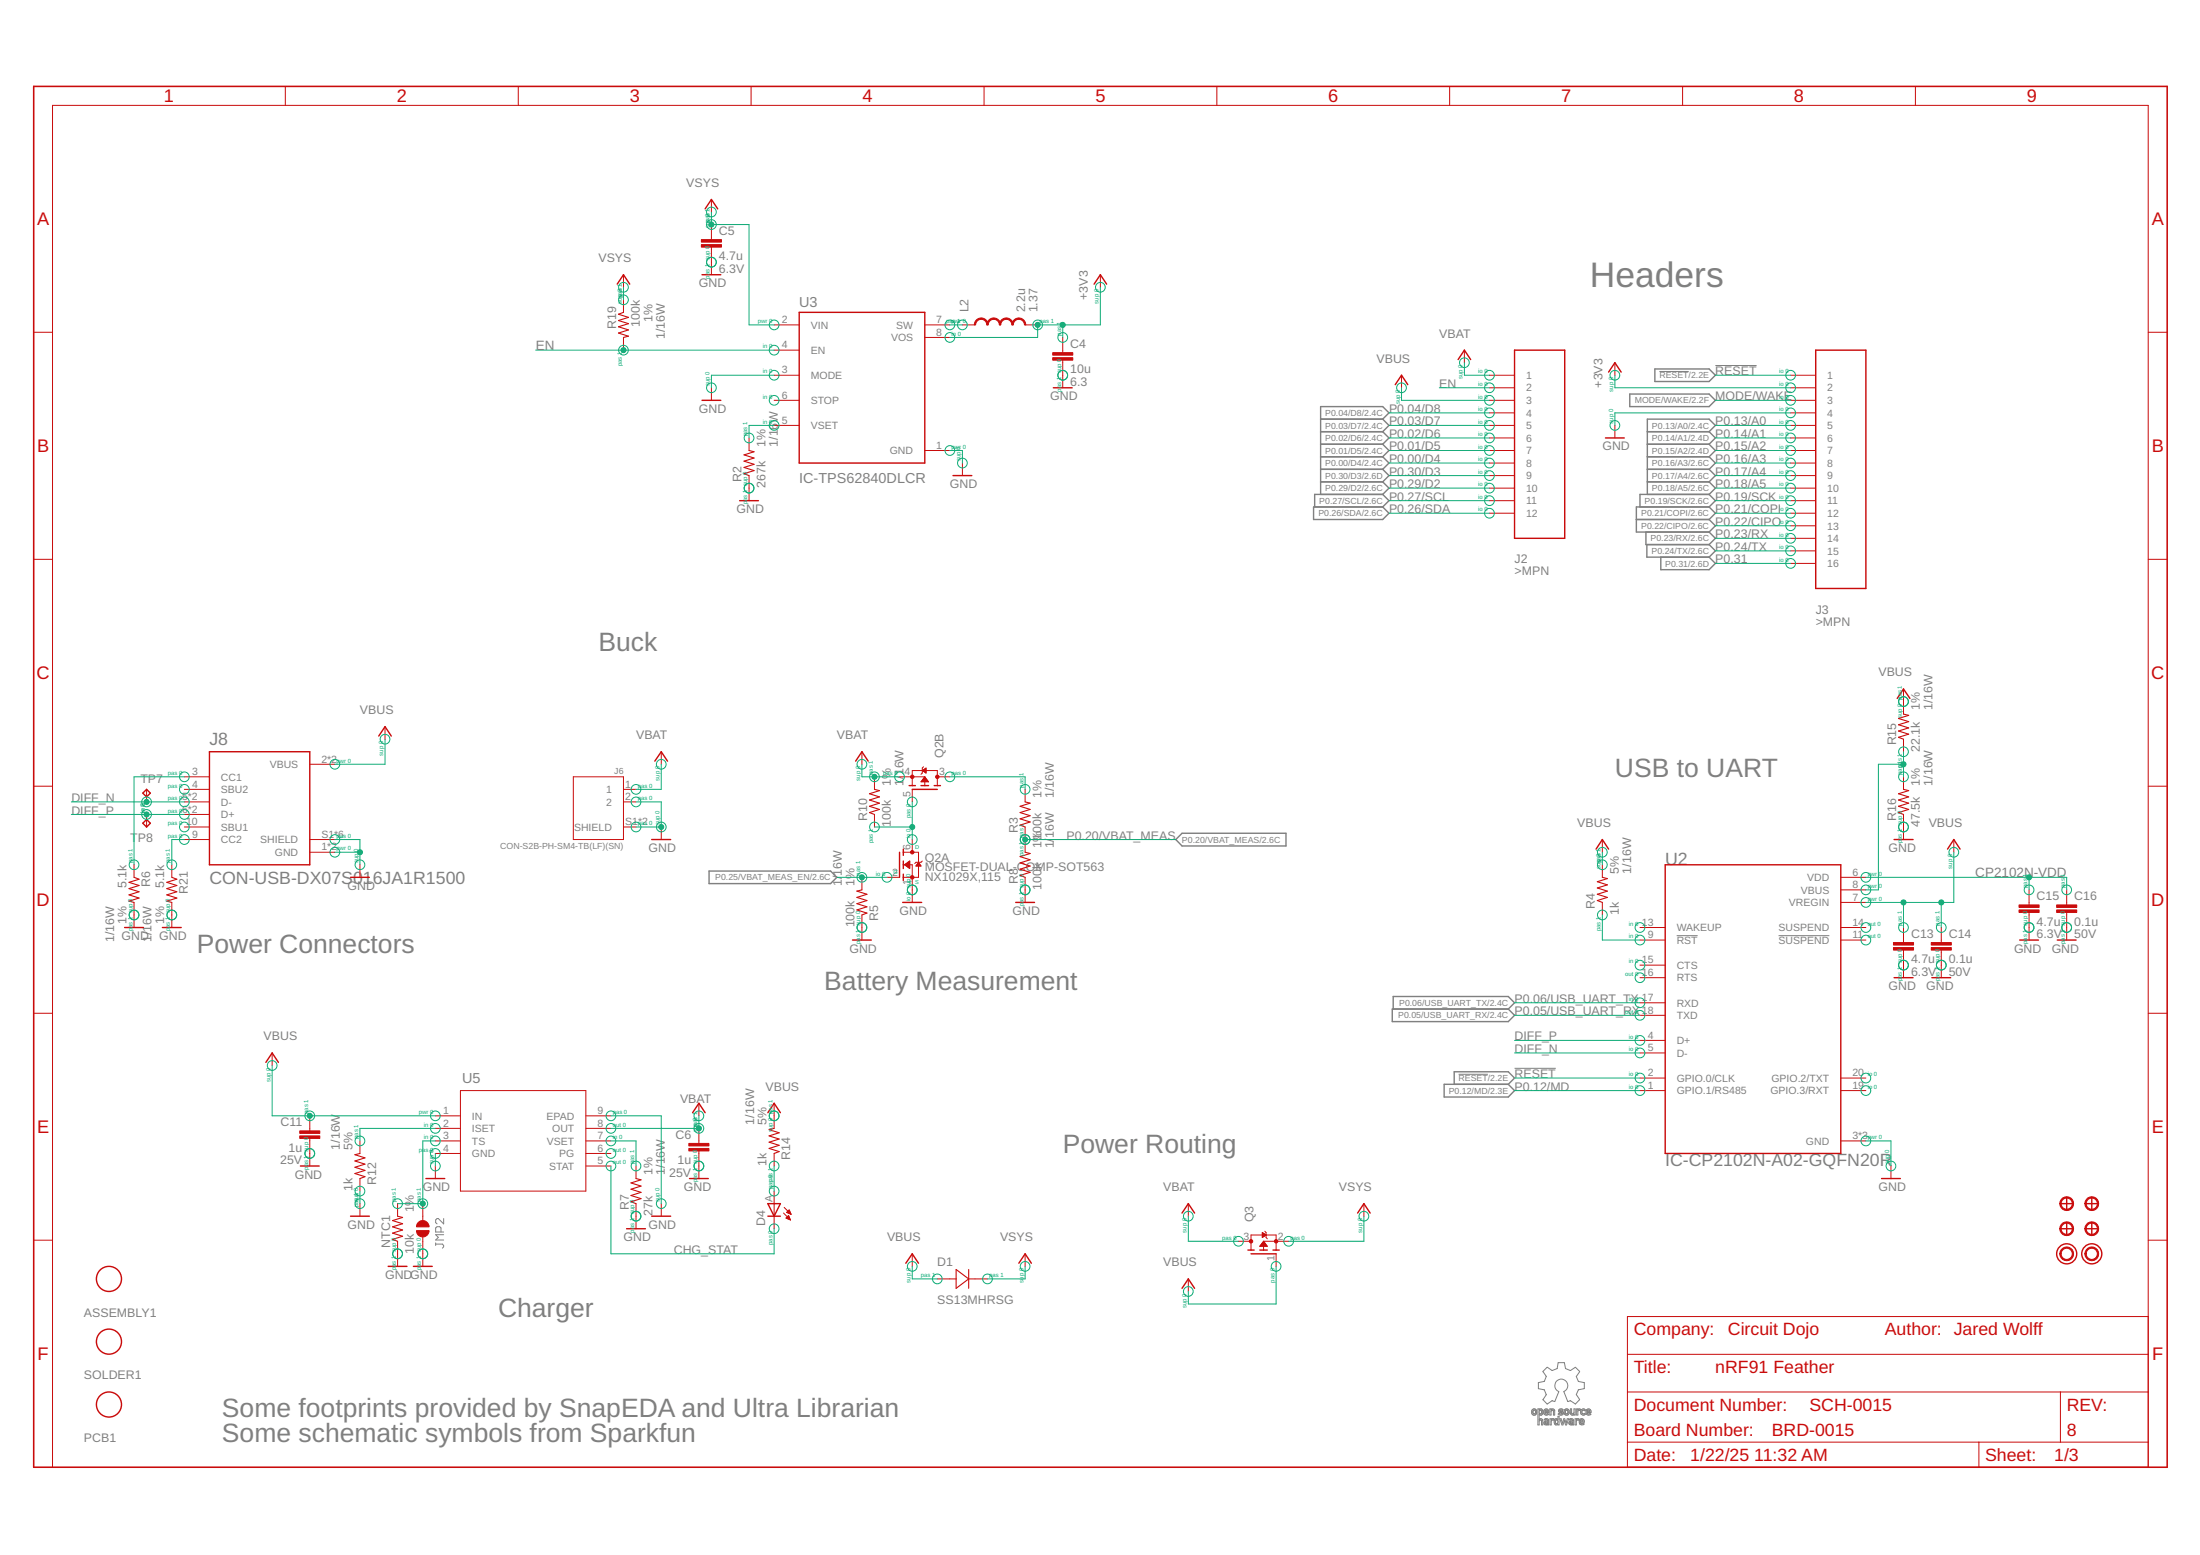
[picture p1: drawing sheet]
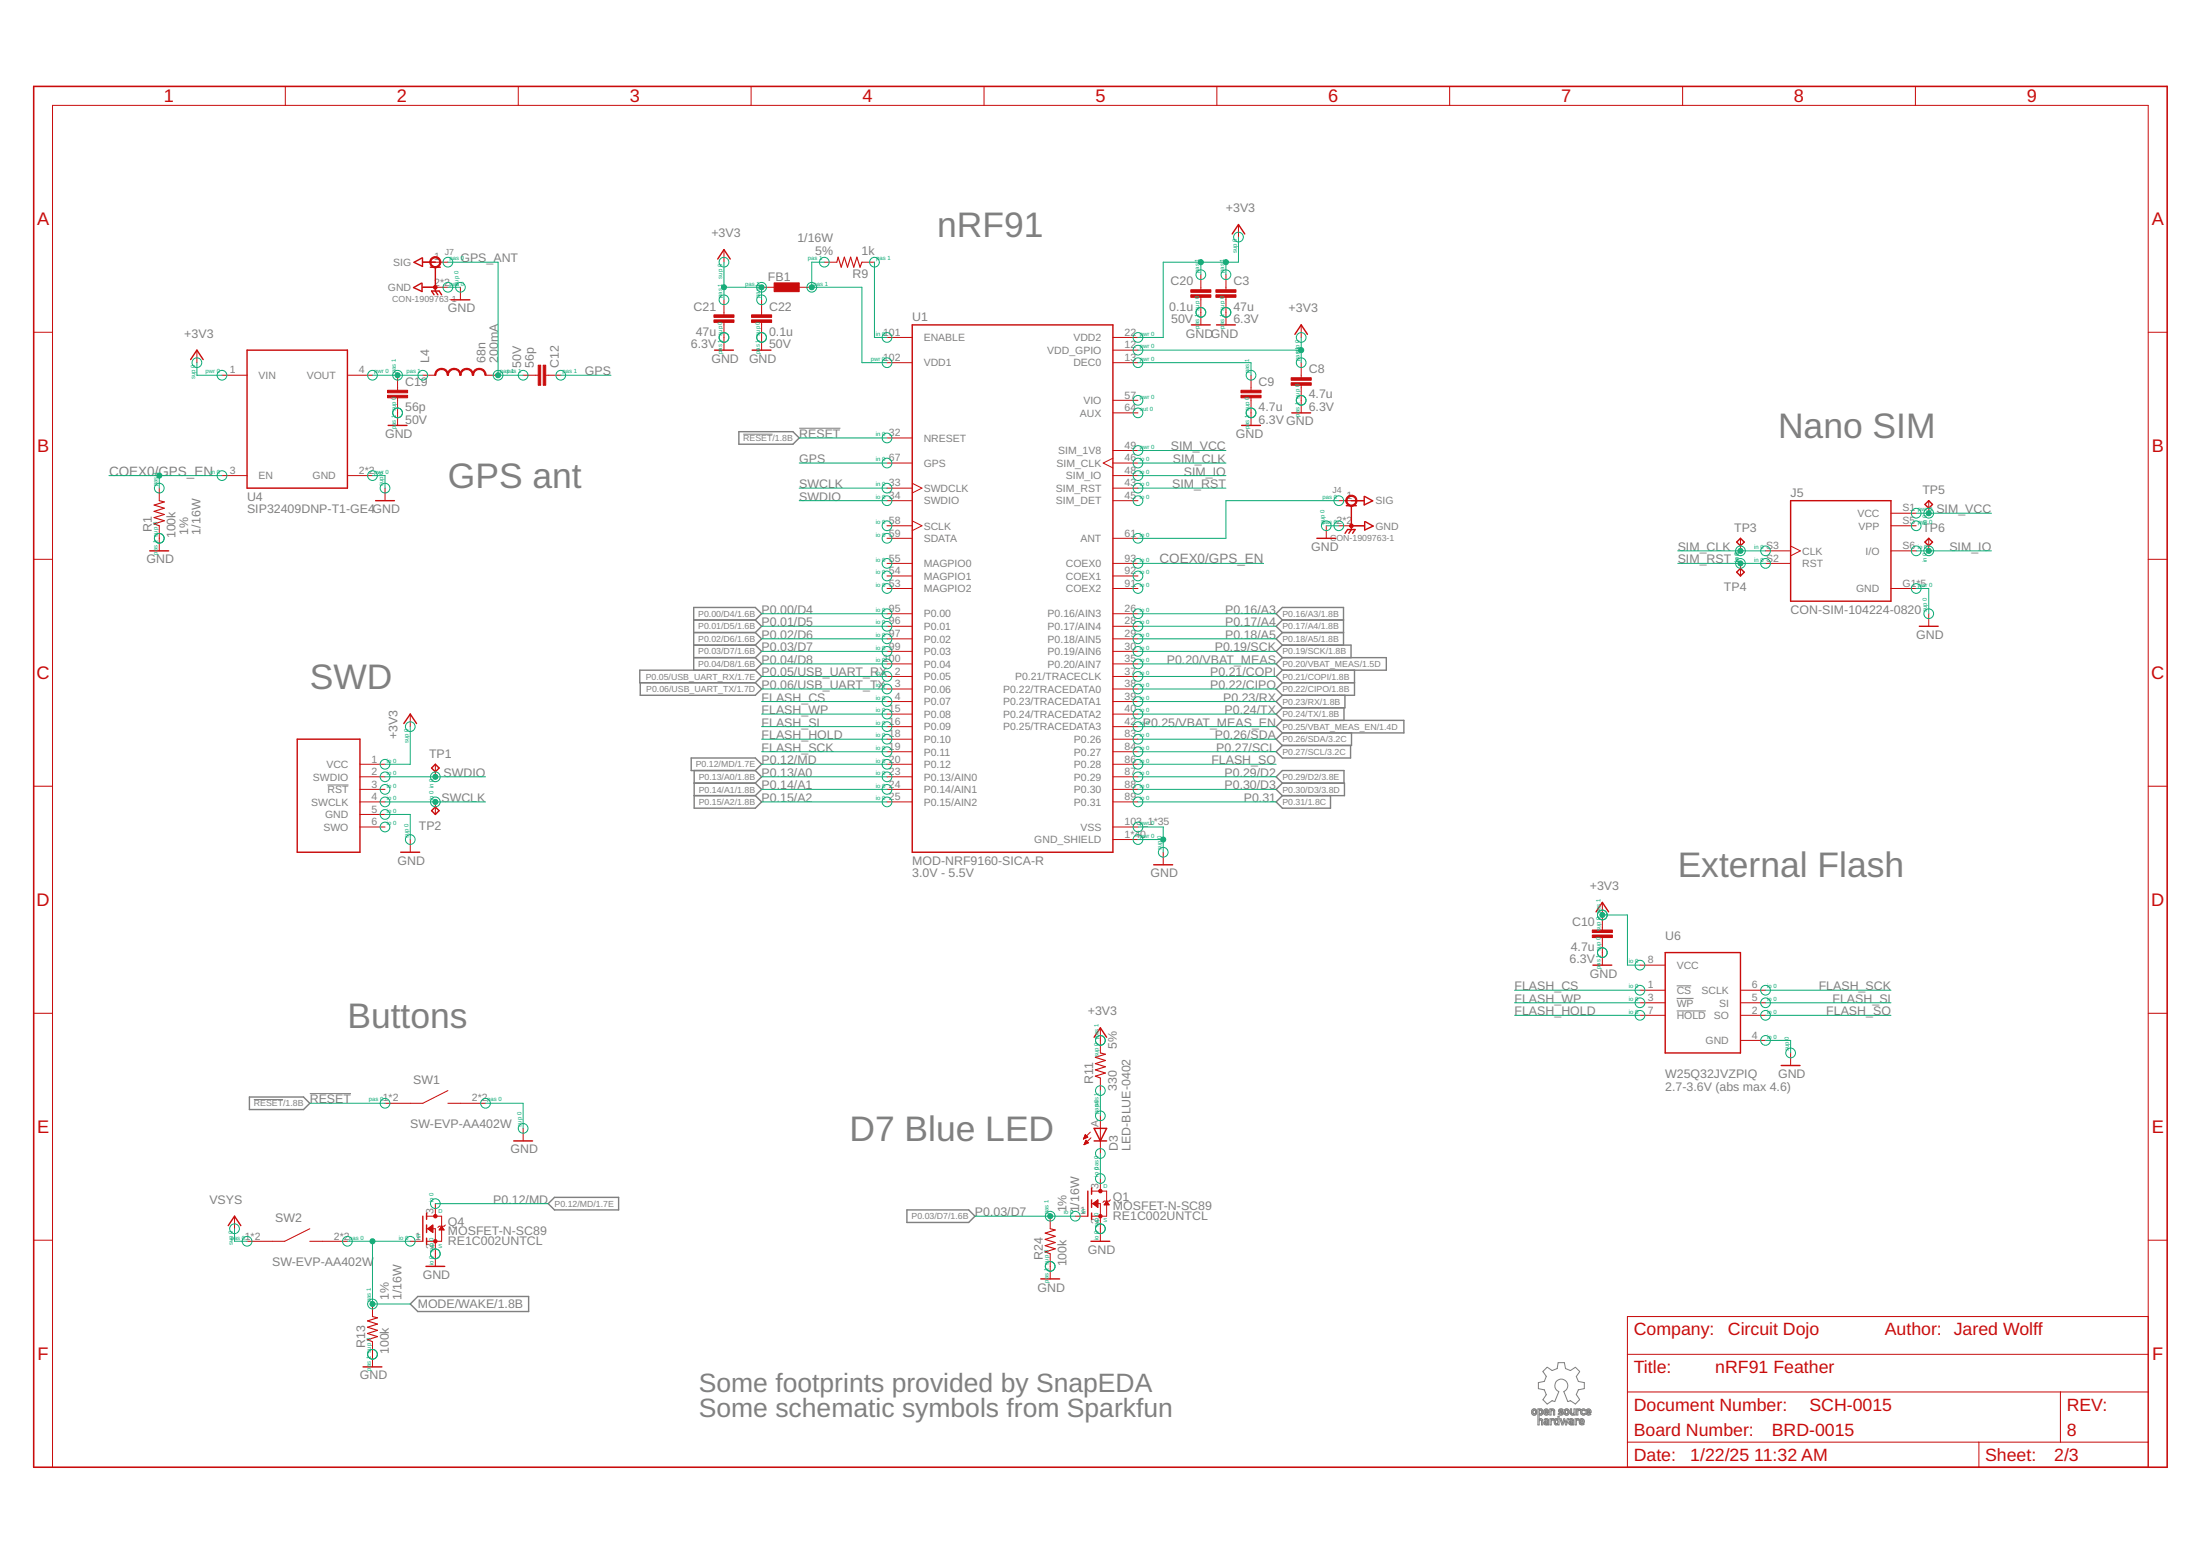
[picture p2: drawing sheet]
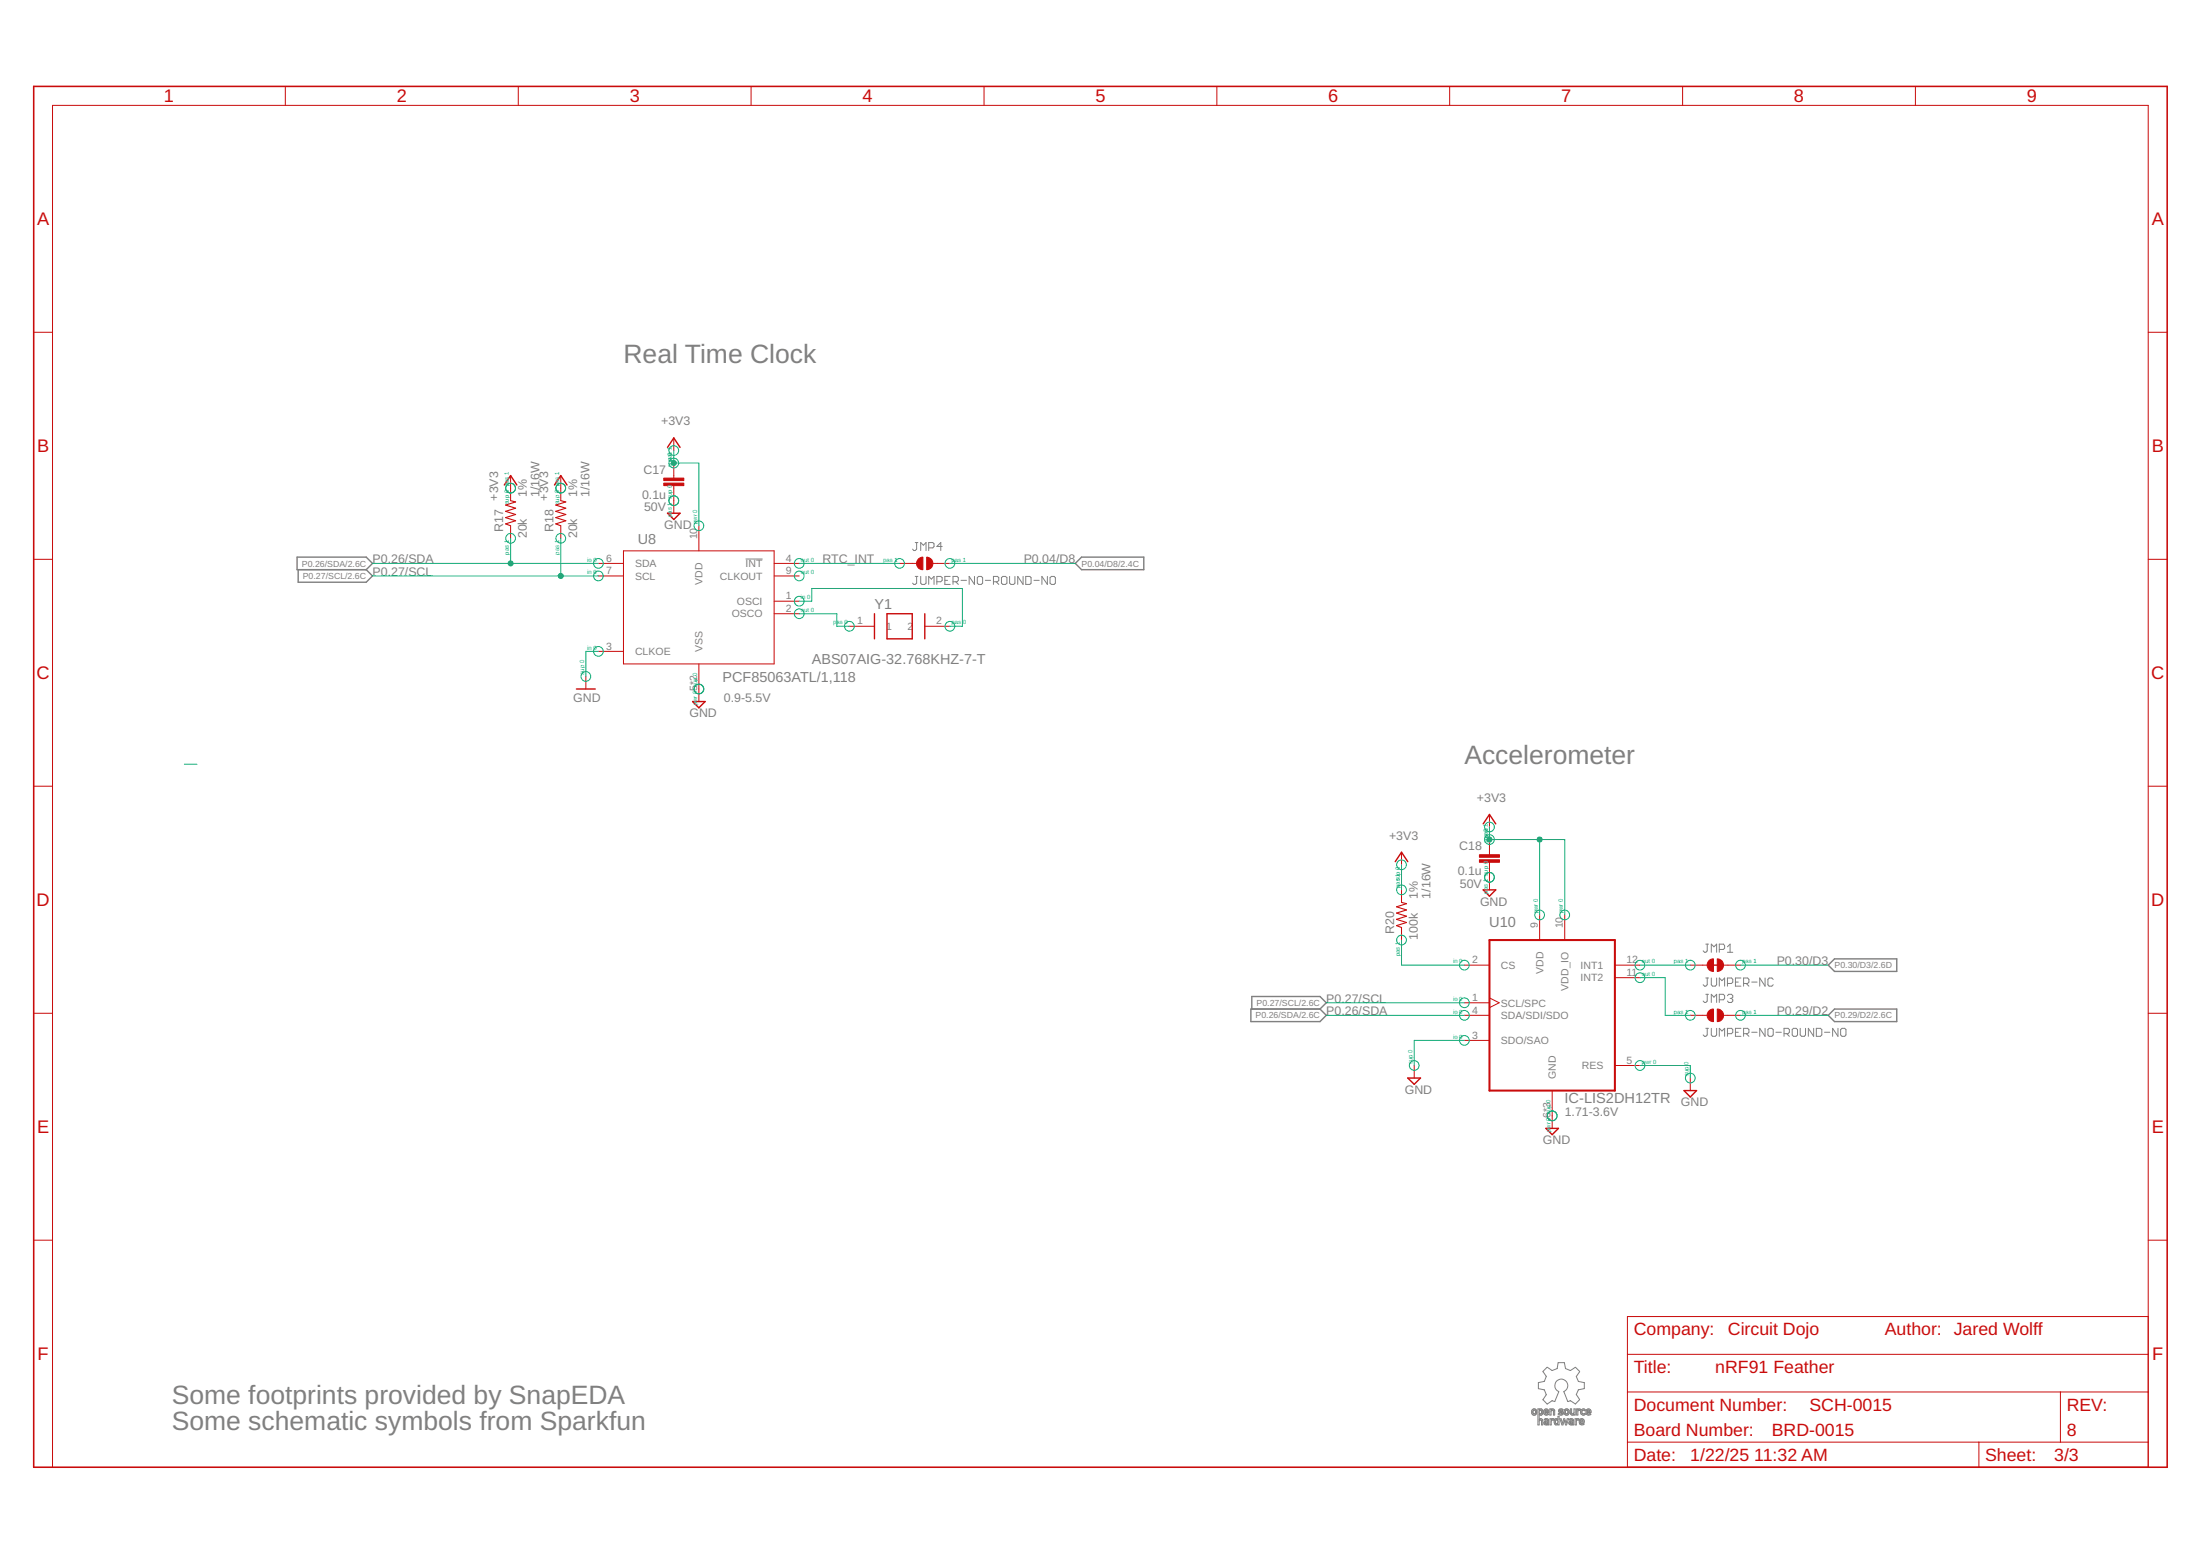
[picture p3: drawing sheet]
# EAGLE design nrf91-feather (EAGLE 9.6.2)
AUTHOR: Jared Wolff; BOARD_NUMBER: BRD-0015; COMPANY: Circuit Dojo; DOC_NUMBER: SCH-0015; DOC_REV: 6; PN: PS-NRF91-FEATHER; TITLE: nRF91 Feather
Assembly variants: Production

## Sheet 1 of 3: Power + Headers

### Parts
ASSEMBLY1  ASSY-COST-NRF91-FEATHER  [PLACEHOLDER]
C4  10u  CAP-10U-6.3V-0603  [C0603]
C5  4.7u  CAP-4.7U-6.3V-2-0603  [C0603]
C6  1u  CAP-1U-25V-1-0402  [CAPC1005X55N]
C11  1u  CAP-1U-25V-1-0402  [CAPC1005X55N]
C13  4.7u  CAP-4.7U-6.3V-2-0603  [C0603]
C14  0.1u  CAP-0.1U-50V-0402  [CAPC1005X55N]
C15  4.7u  CAP-4.7U-6.3V-2-0603  [C0603]
C16  0.1u  CAP-0.1U-50V-0402  [CAPC1005X55N]
D1  DIO-SCHOTTKY-1A-SMA-MICRO  [SMA-MICRO]
D4  LED-ORANGE-0402  [LED_EAST1005]
J2  CON-HEADER-1X12-MALE-PIN  [CON-HEADER-1X12-MALE-PIN]  (not fitted in variant Production)
J3  CON-HEADER-1X16-MALE-PIN  [CON-HEADER-1X16-MALE-PIN]  (not fitted in variant Production)
J6  CON-S2B-PH-SM4-TB(LF)(SN)  [JST_S2B-PH-SM4-TB(LF)(SN)]
J8  CON-USB-DX07S016JA1R1500  [JAE_DX07S016JA1R1500]
JMP2  JUMPER-NO-ROUND-NO  [JUMPER-ROUND-N0]
L2  2.2u  IND-2.2U-1.37A-2X2  [IND-2P0X2P0X1P2]
NTC1  10k  NTC-10K-1%-0402  [R0402-M]
PCB1  PCB-NRF91-FEATHER  [PLACEHOLDER]
Q2  MOSFET-DUAL-COMP-SOT563  [SOT50P160X60-6N]
Q3  MOSFET-P-20V-4.7A-SOT23  [SOT23]
R2  267k  RES-267K-1%-0402  [R0402-M]
R3  100k  RES-100K-1%-0402  [R0402-M]
R4  1k  RES-1K-5%-0402  [R0402-M]
R5  100k  RES-100K-1%-0402  [R0402-M]
R6  5.1k  RES-5.1K-1%-0402  [R0402-M]
R7  27k  RES-27K-1%-0402  [R0402-M]
R8  100k  RES-100K-1%-0402  [R0402-M]
R10  100k  RES-100K-1%-0402  [R0402-M]
R12  1k  RES-1K-5%-0402  [R0402-M]
R14  1k  RES-1K-5%-0402  [R0402-M]
R15  22.1k  RES-22.1K-1%-0402  [R0402-M]
R16  47.5k  RES-47.5K-1%-0402  [R0402-M]
R19  100k  RES-100K-1%-0402  [R0402-M]
R21  5.1k  RES-5.1K-1%-0402  [R0402-M]
SOLDER1  SOLDER-PASTE-ROOM-TEMP-50G  [PLACEHOLDER]
TP7  TP-1SIDE-1P0  [TP-1P0]
TP8  TP-1SIDE-1P0  [TP-1P0]
U2  IC-CP2102N-A02-GQFN20R  [SILABS_CP2102N-A02-GQFN20R]
U3  IC-TPS62840DLCR  [SON50P200X150X100-8N]
U5  IC-BQ25170JDSGR-WSON8  [WSON8_BQ2517_TEX-L]
U$3  FIDUCIAL-1MM  [FIDUCIAL-1MM]  (not fitted in variant Production)
U$4  FIDUCIAL-1MM  [FIDUCIAL-1MM]  (not fitted in variant Production)
U$31  MOUNTING-HOLE-2.5MM-PLATED  [MOUNTING-HOLE-2.5MM-PLATED]  (not fitted in variant Production)
U$32  MOUNTING-HOLE-2.5MM-PLATED  [MOUNTING-HOLE-2.5MM-PLATED]  (not fitted in variant Production)
U$34  FIDUCIAL-1MM  [FIDUCIAL-1MM]  (not fitted in variant Production)
U$35  FIDUCIAL-1MM  [FIDUCIAL-1MM]  (not fitted in variant Production)

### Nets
!RESET: J3.1 U2.2(GPIO.0/CLK) ; also sheet 2
+3V3: C4.1 J3.2 L2.P$2 U3.8(VOS) ; also sheet 2,3
CHG_ISET: R12.2 U5.2(ISET)
CHG_STAT: D4.C U5.5(STAT)
CHG_TS: JMP2.P$1 NTC1.2 U5.3(TS)
CHG_VSET: R7.2 U5.7(VSET)
CP2102N-!RST: R4.1 U2.9(!RST)
CP2102N-VDD: C15.1 C16.1 U2.6(VDD)
DIFF_N [usb]: J8.5(D-) J8.8(D-) TP7.TP U2.5(D-)
DIFF_P [usb]: J8.6(D+) J8.7(D+) TP8.TP U2.4(D+)
EN: J2.2 R19.2 U3.4(EN)
GND: C4.2 C5.2 C6.2 C11.2 C13.2 C14.2 C15.2 C16.2 J3.4 J6.2 J6.S1(SHIELD) J6.S2(SHIELD) J8.1(GND) J8.12(GND) J8.S1(SHIELD) J8.S2(SHIELD) J8.S3(SHIELD) J8.S4(SHIELD) J8.S5(SHIELD) J8.S6(SHIELD) JMP2.P$2 NTC1.1 Q2.1(A:S) R2.1 R5.1 R6.2 R7.1 R8.1 R12.1 R16.1 R21.2 U2.3(GND) U2.12(GND) U2.21(GND) U3.1(GND) U3.3(MODE) U5.4(GND) U5.9(EPAD) ; also sheet 2,3
MODE/WAKE: J3.3 ; also sheet 2
N$1: R2.2 U3.5(VSET)
N$2: L2.P$1 U3.7(SW)
N$6: Q2.3(B:D) R3.2
N$7: Q2.5(B:G) Q2.6(A:D) R10.1
N$11: R15.1 R16.2 U2.8(VBUS)
N$13: D4.A R14.1
P0.00/D4: J2.8 ; also sheet 2
P0.01/D5: J2.7 ; also sheet 2
P0.02/D6: J2.6 ; also sheet 2
P0.03/D7: J2.5 ; also sheet 2
P0.04/D8: J2.4 ; also sheet 2,3
P0.05/USB_UART_RX: U2.18(TXD) ; also sheet 2
P0.06/USB_UART_TX: U2.17(RXD) ; also sheet 2
P0.12/MD: U2.1(GPIO.1/RS485) ; also sheet 2
P0.13/A0: J3.5 ; also sheet 2
P0.14/A1: J3.6 ; also sheet 2
P0.15/A2: J3.7 ; also sheet 2
P0.16/A3: J3.8 ; also sheet 2
P0.17/A4: J3.9 ; also sheet 2
P0.18/A5: J3.10 ; also sheet 2
P0.19/SCK: J3.11 ; also sheet 2
P0.20/VBAT_MEAS: R3.1 R8.2 ; also sheet 2
P0.21/COPI: J3.12 ; also sheet 2
P0.22/CIPO: J3.13 ; also sheet 2
P0.23/RX: J3.14 ; also sheet 2
P0.24/TX: J3.15 ; also sheet 2
P0.25/VBAT_MEAS_EN: Q2.2(A:G) R5.2 ; also sheet 2
P0.26/SDA: J2.12 ; also sheet 2,3
P0.27/SCL: J2.11 ; also sheet 2,3
P0.29/D2: J2.10 ; also sheet 2,3
P0.30/D3: J2.9 ; also sheet 2,3
P0.31: J3.16 ; also sheet 2
USB_CC1: J8.3(CC1) R6.1
USB_CC2: J8.9(CC2) R21.1
VBAT: C6.1 J2.1 J6.1 Q2.4(B:S) Q3.3(D) R10.2 U5.8(OUT)
VBUS: C11.1 C13.1 C14.1 D1.2 J2.3 J8.2(VBUS) J8.11(VBUS) Q3.1(G) R4.2 R14.2 R15.2 U2.7(VREGIN) U5.1(IN)
VSYS: C5.1 D1.1 Q3.2(S) R19.1 U3.2(VIN) ; also sheet 2
Unconnected: J8.4(SBU2) J8.10(SBU1) U2.11(!SUSPEND) U2.13(WAKEUP) U2.14(SUSPEND) U2.15(CTS) U2.16(RTS) U2.19(GPIO.3/RXT) U2.20(GPIO.2/TXT) U3.6(STOP) U5.6(PG)

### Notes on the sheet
- Headers
- Buck
- USB to UART
- Power Connectors
- Battery Measurement
- Power Routing
- Charger
- Some footprints provided by SnapEDA and Ultra Librarian
- Some schematic symbols from Sparkfun

## Sheet 2 of 3: Processor

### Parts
C3  47u  CAP-47U-6.3V-0805  [C0805]
C8  4.7u  CAP-4.7U-6.3V-2-0603  [C0603]
C9  4.7u  CAP-4.7U-6.3V-2-0603  [C0603]
C10  4.7u  CAP-4.7U-6.3V-2-0603  [C0603]
C12  56p  CAP-56PF-50V-1-0402  [CAPC1005X55N]
C19  56p  CAP-56PF-50V-1-0402  [CAPC1005X55N]
C20  0.1u  CAP-0.1U-50V-0402  [CAPC1005X55N]
C21  47u  CAP-47U-6.3V-0805  [C0805]
C22  0.1u  CAP-0.1U-50V-0402  [CAPC1005X55N]
D3  LED-BLUE-0402  [LED_EAST1005]
FB1  FERRITE-120-100MHZ-0402  [R0402-M]
J4  CON-1909763-1  [TE_1909763-1]
J5  CON-SIM-104224-0820  [MOLEX_104224-0820]
J7  CON-1909763-1  [TE_1909763-1]
J9  CON-TC2030-MCP-NL  [TC2030-MCP-NL]  (not fitted in variant Production)
L4  68n  IND-68NH-200MA-0402  [IND0402_22N_TAI]
Q1  MOSFET-N-SC89  [DIO_RB558WMF-L]
Q4  MOSFET-N-SC89  [DIO_RB558WMF-L]
R1  100k  RES-100K-1%-0402  [R0402-M]
R9  1k  RES-1K-5%-0402  [R0402-M]
R11  330  RES-330-5%-0402  [R0402-M]
R13  100k  RES-100K-1%-0402  [R0402-M]
R24  100k  RES-100K-1%-0402  [R0402-M]
SW1  SW-EVP-AA402W  [SW-EVP-AA402W]
SW2  SW-EVP-AA402W  [SW-EVP-AA402W]
TP1  TP-1SIDE-1P0  [TP-1P0]
TP2  TP-1SIDE-1P0  [TP-1P0]
TP3  TP-1SIDE-1P0  [TP-1P0]
TP4  TP-1SIDE-1P0  [TP-1P0]
TP5  TP-1SIDE-1P0  [TP-1P0]
TP6  TP-1SIDE-1P0  [TP-1P0]
U1  MOD-NRF9160-SICA-R  [NORDIC_NRF9160-SICA-R]
U4  POWER-SWITCH-SIP32409-DFN4  [SON50P160X120X60-5N]
U6  FLASH-W25Q32JVZPIQ-WSON  [WIN_ZP-8-L]

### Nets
!RESET: SW1.1 SW1.3 U1.32(NRESET) ; also sheet 1
+3V3: C3.1 C8.1 C10.1 C20.1 C21.1 C22.1 FB1.1 J9.1(VCC) R11.2 U1.12(VDD_GPIO) U1.22(VDD2) U4.1(VIN) U6.8(VCC) ; also sheet 1,3
ANT [rf]: J4.1(SIG) U1.61(ANT)
COEX0/GPS_EN: R1.2 U1.93(COEX0) U4.3(EN)
FLASH_CS: U1.4(P0.07) U6.1(!CS)
FLASH_HOLD: U1.18(P0.10) U6.7(!HOLD)
FLASH_SCK: U1.19(P0.11) U6.6(SCLK)
FLASH_SI: U1.16(P0.09) U6.5(SI)
FLASH_SO: U1.86(P0.28) U6.2(SO)
FLASH_WP: U1.15(P0.08) U6.3(!WP)
GND: C3.2 C8.2 C9.2 C10.2 C19.2 C20.2 C21.2 C22.2 J4.2(GND) J4.3(GND) J5.G1(GND) J5.G2(GND) J5.G3(GND) J5.G4(GND) J5.S4(GND) J7.2(GND) J7.3(GND) J9.5(GND) Q1.2(S) Q4.2(S) R1.1 R13.1 R24.1 SW1.2 SW1.4 U1.1(GND_SHIELD) U1.5(GND_SHIELD) U1.6(GND_SHIELD) U1.7(GND_SHIELD) U1.8(GND_SHIELD) U1.9(GND_SHIELD) U1.11(GND_SHIELD) U1.14(GND_SHIELD) U1.17(GND_SHIELD) U1.21(GND_SHIELD) U1.27(GND_SHIELD) U1.31(GND_SHIELD) U1.36(GND_SHIELD) U1.41(GND_SHIELD) U1.44(GND_SHIELD) U1.47(GND_SHIELD) U1.50(GND_SHIELD) U1.52(GND_SHIELD) U1.56(GND_SHIELD) U1.60(GND_SHIELD) U1.62(GND_SHIELD) U1.63(GND_SHIELD) U1.65(GND_SHIELD) U1.66(GND_SHIELD) U1.68(GND_SHIELD) U1.69(GND_SHIELD) U1.72(GND_SHIELD) U1.74(GND_SHIELD) U1.75(GND_SHIELD) U1.76(GND_SHIELD) U1.77(GND_SHIELD) U1.78(GND_SHIELD) U1.79(GND_SHIELD) U1.80(GND_SHIELD) U1.81(GND_SHIELD) U1.82(GND_SHIELD) U1.85(GND_SHIELD) U1.90(GND_SHIELD) U1.94(GND_SHIELD) U1.98(GND_SHIELD) U1.103_1(VSS) U1.103_2(VSS) U1.103_3(VSS) U1.103_4(VSS) U1.103_5(VSS) U1.103_6(VSS) U1.103_7(VSS) U1.103_8(VSS) U1.103_9(VSS) U1.103_10(VSS) U1.103_11(VSS) U1.103_12(VSS) U1.103_13(VSS) U1.103_14(VSS) U1.103_15(VSS) U1.103_16(VSS) U1.103_17(VSS) U1.103_18(VSS) U1.103_19(VSS) U1.103_20(VSS) U1.103_21(VSS) U1.103_22(VSS) U1.103_23(VSS) U1.103_24(VSS) U1.103_25(VSS) U1.103_26(VSS) U1.103_27(VSS) U1.103_28(VSS) U1.103_29(VSS) U1.103_30(VSS) U1.103_31(VSS) U1.103_32(VSS) U1.103_33(VSS) U1.103_34(VSS) U1.103_35(VSS) U4.2(GND) U4.5(GND) U6.4(GND) ; also sheet 1,3
GPS [rf]: C12.1 U1.67(GPS)
GPS_ANT [rf]: C12.2 J7.1(SIG) L4.2
LNA_SW_OUT: C19.1 L4.1 U4.4(VOUT)
MODE/WAKE: Q4.1(G) R13.2 SW2.2 SW2.4 ; also sheet 1
N$4: R9.1 U1.101(ENABLE)
N$5: C9.1 U1.13(DEC0)
N$8: D3.A R11.1
N$12: D3.C Q1.3(D)
N$16: FB1.2 R9.2 U1.102(VDD1)
P0.00/D4: U1.95(P0.00) ; also sheet 1
P0.01/D5: U1.96(P0.01) ; also sheet 1
P0.02/D6: U1.97(P0.02) ; also sheet 1
P0.03/D7: Q1.1(G) R24.2 U1.99(P0.03) ; also sheet 1
P0.04/D8: U1.100(P0.04) ; also sheet 1,3
P0.05/USB_UART_RX: U1.2(P0.05) ; also sheet 1
P0.06/USB_UART_TX: U1.3(P0.06) ; also sheet 1
P0.12/MD: Q4.3(D) U1.20(P0.12) ; also sheet 1
P0.13/A0: U1.23(P0.13/AIN0) ; also sheet 1
P0.14/A1: U1.24(P0.14/AIN1) ; also sheet 1
P0.15/A2: U1.25(P0.15/AIN2) ; also sheet 1
P0.16/A3: U1.26(P0.16/AIN3) ; also sheet 1
P0.17/A4: U1.28(P0.17/AIN4) ; also sheet 1
P0.18/A5: U1.29(P0.18/AIN5) ; also sheet 1
P0.19/SCK: U1.30(P0.19/AIN6) ; also sheet 1
P0.20/VBAT_MEAS: U1.35(P0.20/AIN7) ; also sheet 1
P0.21/COPI: U1.37(P0.21/TRACECLK) ; also sheet 1
P0.22/CIPO: U1.38(P0.22/TRACEDATA0) ; also sheet 1
P0.23/RX: U1.39(P0.23/TRACEDATA1) ; also sheet 1
P0.24/TX: U1.40(P0.24/TRACEDATA2) ; also sheet 1
P0.25/VBAT_MEAS_EN: U1.42(P0.25/TRACEDATA3) ; also sheet 1
P0.26/SDA: U1.83(P0.26) ; also sheet 1,3
P0.27/SCL: U1.84(P0.27) ; also sheet 1,3
P0.29/D2: U1.87(P0.29) ; also sheet 1,3
P0.30/D3: U1.88(P0.30) ; also sheet 1,3
P0.31: U1.89(P0.31) ; also sheet 1
SIM_CLK: J5.S3(CLK) TP3.TP U1.46(SIM_CLK)
SIM_IO: J5.S6(I/O) TP6.TP U1.48(SIM_IO)
SIM_RST: J5.S2(RST) TP4.TP U1.43(SIM_RST)
SIM_VCC: J5.S1(VCC) TP5.TP U1.49(SIM_1V8)
SWCLK: J9.4(SWCLK) TP2.TP U1.33(SWDCLK)
SWDIO: J9.2(SWDIO) TP1.TP U1.34(SWDIO)
VSYS: SW2.1 SW2.3 ; also sheet 1
Unconnected: J9.3(!RST) J9.6(SWO) U1.45(SIM_DET) U1.53(MAGPIO2) U1.54(MAGPIO1) U1.55(MAGPIO0) U1.58(SCLK) U1.59(SDATA) U1.64(AUX) U1.91(COEX2) U1.92(COEX1)

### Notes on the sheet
- nRF91
- Nano SIM
- GPS ant
- SWD
- 3.0V - 5.5V | External Flash
- Buttons
- 2.7-3.6V (abs max 4.6)
- D7 Blue LED
- Some footprints provided by SnapEDA
- Some schematic symbols from Sparkfun

## Sheet 3 of 3: Wakeup Source

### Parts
C17  0.1u  CAP-0.1U-50V-0402  [CAPC1005X55N]
C18  0.1u  CAP-0.1U-50V-0402  [CAPC1005X55N]
JMP1  JUMPER-NC  [JUMPER-ROUND-NC]
JMP3  JUMPER-NO-ROUND-NO  [JUMPER-ROUND-N0]
JMP4  JUMPER-NO-ROUND-NO  [JUMPER-ROUND-N0]
R17  20k  RES-20K-1%-0402  [R0402-M]
R18  20k  RES-20K-1%-0402  [R0402-M]
R20  100k  RES-100K-1%-0402  [R0402-M]
U8  IC-PCF85063ATL/1  [DFN10_2P7X2P7-L]
U10  IC-LIS2DH12TR  [PQFN50P200X200100-12N]
Y1  XTAL-ABS07AIG-32.768KHZ-7-T  [XTAL320X150X90]

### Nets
+3V3: C17.1 C18.1 R17.2 R18.2 R20.2 U8.10(VDD) U10.9(VDD) U10.10(VDD_IO) ; also sheet 1,2
GND: C17.2 C18.2 U8.3(CLKOE) U8.5(VSS) U8.11(VSS) U10.3(SDO/SAO) U10.5(RES) U10.6(GND) U10.7(GND) U10.8(GND) ; also sheet 1,2
LIS2DH_INT1: JMP1.P$1 U10.12(INT1)
LIS2DH_INT2: JMP3.P$1 U10.11(INT2)
N$3: R20.1 U10.2(CS)
N$10: U8.1(OSCI) Y1.2
N$18: U8.2(OSCO) Y1.1
P0.04/D8: JMP4.P$2 ; also sheet 1,2
P0.26/SDA: R17.1 U8.6(SDA) U10.4(SDA/SDI/SDO) ; also sheet 1,2
P0.27/SCL: R18.1 U8.7(SCL) U10.1(SCL/SPC) ; also sheet 1,2
P0.29/D2: JMP3.P$2 ; also sheet 1,2
P0.30/D3: JMP1.P$2 ; also sheet 1,2
RTC_INT: JMP4.P$1 U8.4(!INT)
Unconnected: U8.9(CLKOUT)

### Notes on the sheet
- Real Time Clock
- 0.9-5.5V
- Accelerometer
- 1.71-3.6V
- Some footprints provided by SnapEDA
- Some schematic symbols from Sparkfun

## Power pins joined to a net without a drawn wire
VIO: U1.57(VIO)
VPP: J5.S5(VPP)

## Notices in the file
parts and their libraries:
wolff-den: ©2009 ROFA.cz - modified and updated by Robert Darlington ‹rdarlington@gmail.com›
wolff-den: COPYRIGHT: Copyright (C) 2022 Ultra Librarian. All rights reserved.
